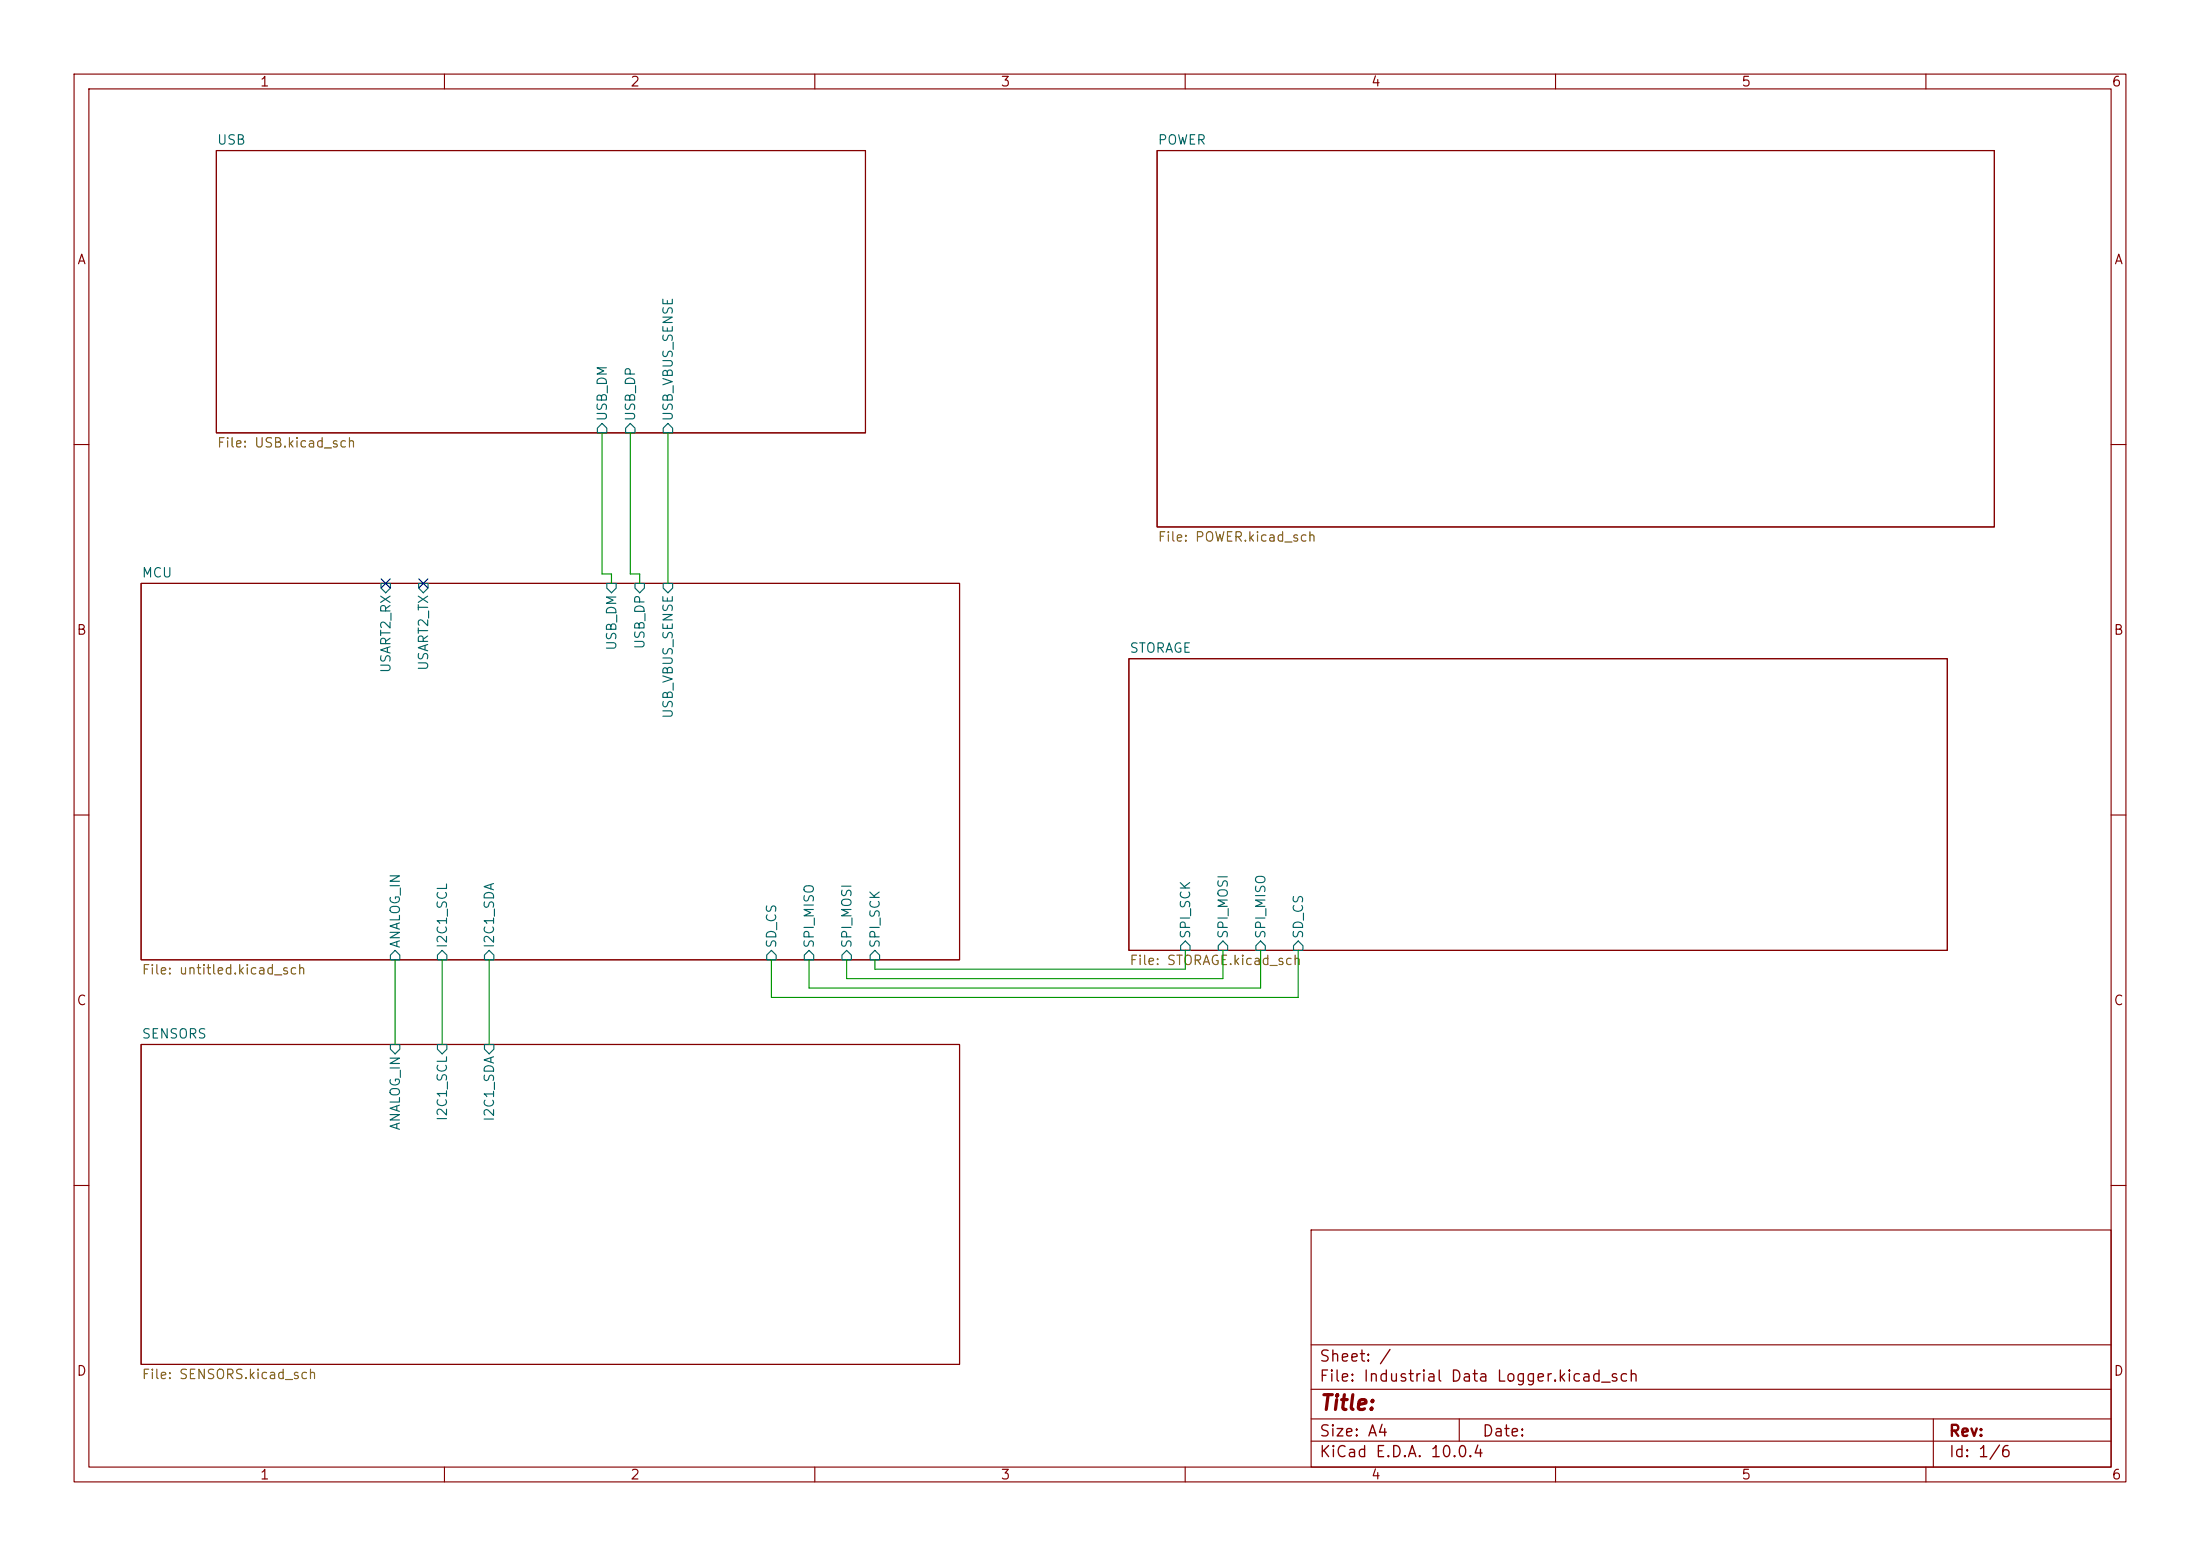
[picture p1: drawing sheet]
<svg xmlns="http://www.w3.org/2000/svg" width="297mm" height="210mm" viewBox="0 0 297 210" stroke-linecap="round" stroke-linejoin="round" font-family="sans-serif">
<g fill="none" stroke="#840000" stroke-width=".15">
<path d="M10 10h277v190h-277zM12 12h273v186h-273zM60 10v2M110 10v2M160 10v2M210 10v2M260 10v2M29.2 20.3h87.6v38.1h-87.6zM156.2 20.3h113v50.8h-113zM10 60h2M19 78.7h110.5v50.8h-110.5zM285 60h2"/>
<path d="M152.4 88.9h110.5v39.4h-110.5zM10 110h2M285 110h2M19 141h110.5v43.2h-110.5zM10 160h2M177 166h108v32h-108zM285 160h2M60 198v2M110 198v2M160 198v2M177 194.5h108M177 191.5h108"/>
<path d="M177 187.5h108M177 181.5h108M197 191.5v3M210 198v2M260 198v2M261 191.5v6.5"/>
</g>
<g fill="none" stroke="#006464" stroke-width=".15">
<path d="M81.3 57.2l.6 .6v.6h-1.3v-.6zM85.1 57.2l.6 .6v.6h-1.2v-.6zM90.2 57.2l.6 .6v.6h-1.3v-.6zM51.4 78.7h1.3v.7l-.6 .6-.7-.6zM56.5 78.7h1.3v.7l-.7 .6-.6-.6zM81.9 78.7h1.3v.7l-.7 .6-.6-.6zM85.7 78.7h1.3v.7l-.6 .6-.7-.6zM89.5 78.7h1.3v.7l-.6 .6-.7-.6zM53.3 128.3l.7 .6v.6h-1.3v-.6zM59.7 128.3l.6 .6v.6h-1.2v-.6zM65.4 128.9l.6-.6 .7 .6v.6h-1.3zM104.1 128.3l.7 .6v.6h-1.3v-.6z"/>
<path d="M109.2 128.3l.7 .6v.6h-1.3v-.6zM113.7 128.9l.6-.6 .6 .6v.6h-1.2zM118.1 128.3l.6 .6v.6h-1.2v-.6zM160 127l.7 .6v.7h-1.3v-.7zM165.1 127l.6 .6v.7h-1.2v-.7zM170.2 127l.6 .6v.7h-1.3v-.7zM175.3 127l.6 .6v.7h-1.3v-.7zM52.7 141h1.3v.6l-.7 .6-.6-.6zM59.1 141h1.2v.6l-.6 .6-.6-.6zM65.4 141h1.3v.6l-.7 .6-.6-.6z"/>
</g>
<path d="M81.3 58.4v19.1h1.2v1.2M85.1 58.4v19.1h1.3v1.2M90.2 58.4v20.3M53.3 129.5v11.5M59.7 129.5v11.5M66 129.5v11.5M160 128.3v2.5h-41.9v-1.3M165.1 128.3v3.8h-50.8v-2.6M170.2 128.3v5.1h-61v-3.9M175.3 128.3v6.3h-71.2v-5.1" fill="none" stroke="#009600" stroke-width=".15"/>
<path d="M51.5 78.1l1.2 1.2M52.7 78.1l-1.2 1.2M56.5 78.1l1.3 1.2M57.8 78.1l-1.3 1.2" fill="none" stroke="#000084" stroke-width=".15"/>
<text font-size="2" fill="#840000" x="178" y="190.8">Title:</text>
<g font-size="1.5" fill="#840000">
<text x="178" y="184.2">Sheet: /</text>
<text x="178" y="186.9">File: Industrial Data Logger.kicad_sch</text>
<text x="178" y="197.1">KiCad E.D.A. 10.0.4</text>
<text x="178" y="194.3">Size: A4</text>
<text x="200" y="194.3">Date:</text>
<text x="263" y="194.3">Rev:</text>
<text x="263" y="197.1">Id: 1/6</text>
</g>
<g font-size="1.3" fill="#840000">
<text x="35" y="12">1</text>
<text x="85" y="12">2</text>
<text x="135" y="12">3</text>
<text x="185" y="12">4</text>
<text x="235" y="12">5</text>
<text x="285" y="12">6</text>
<text x="10.3" y="36">A</text>
<text x="285.3" y="36">A</text>
<text x="10.3" y="86">B</text>
<text x="285.3" y="86">B</text>
<text x="10.3" y="136">C</text>
<text x="285.3" y="136">C</text>
<text x="10.3" y="186">D</text>
<text x="285.3" y="186">D</text>
<text x="35" y="200">1</text>
<text x="85" y="200">2</text>
<text x="135" y="200">3</text>
<text x="185" y="200">4</text>
<text x="235" y="200">5</text>
<text x="285" y="200">6</text>
</g>
<g font-size="1.3" fill="#006464">
<text x="29.2" y="19.8">USB</text>
<text x="156.2" y="19.8">POWER</text>
<text x="82.3" y="57" transform="rotate(-90 82.3 57)">USB_DM</text>
<text x="86.1" y="57" transform="rotate(-90 86.1 57)">USB_DP</text>
<text x="91.1" y="57" transform="rotate(-90 91.1 57)">USB_VBUS_SENSE</text>
<text x="19" y="78.3">MCU</text>
<text x="83.5" y="87.9" transform="rotate(-90 83.5 87.9)">USB_DM</text>
<text x="87.3" y="87.7" transform="rotate(-90 87.3 87.7)">USB_DP</text>
<text x="152.4" y="88.4">STORAGE</text>
<text x="53" y="90.9" transform="rotate(-90 53 90.9)">USART2_RX</text>
<text x="58.1" y="90.6" transform="rotate(-90 58.1 90.6)">USART2_TX</text>
<text x="91.1" y="97.1" transform="rotate(-90 91.1 97.1)">USB_VBUS_SENSE</text>
<text x="54.3" y="128.1" transform="rotate(-90 54.3 128.1)">ANALOG_IN</text>
<text x="60.7" y="128.1" transform="rotate(-90 60.7 128.1)">I2C1_SCL</text>
<text x="67" y="128.1" transform="rotate(-90 67 128.1)">I2C1_SDA</text>
<text x="105.1" y="128.1" transform="rotate(-90 105.1 128.1)">SD_CS</text>
<text x="110.2" y="128.1" transform="rotate(-90 110.2 128.1)">SPI_MISO</text>
<text x="115.3" y="128.1" transform="rotate(-90 115.3 128.1)">SPI_MOSI</text>
<text x="119.1" y="128.1" transform="rotate(-90 119.1 128.1)">SPI_SCK</text>
<text x="161" y="126.8" transform="rotate(-90 161 126.8)">SPI_SCK</text>
<text x="166.1" y="126.8" transform="rotate(-90 166.1 126.8)">SPI_MOSI</text>
<text x="171.2" y="126.8" transform="rotate(-90 171.2 126.8)">SPI_MISO</text>
<text x="176.2" y="126.8" transform="rotate(-90 176.2 126.8)">SD_CS</text>
<text x="19" y="140.5">SENSORS</text>
<text x="54.3" y="152.7" transform="rotate(-90 54.3 152.7)">ANALOG_IN</text>
<text x="60.7" y="151.4" transform="rotate(-90 60.7 151.4)">I2C1_SCL</text>
<text x="67" y="151.5" transform="rotate(-90 67 151.5)">I2C1_SDA</text>
</g>
<g font-size="1.3" fill="#725600">
<text x="29.2" y="60.7">File: USB.kicad_sch</text>
<text x="156.2" y="73.4">File: POWER.kicad_sch</text>
<text x="19" y="131.8">File: untitled.kicad_sch</text>
<text x="152.4" y="130.6">File: STORAGE.kicad_sch</text>
<text x="19" y="186.4">File: SENSORS.kicad_sch</text>
</g>
</svg>
